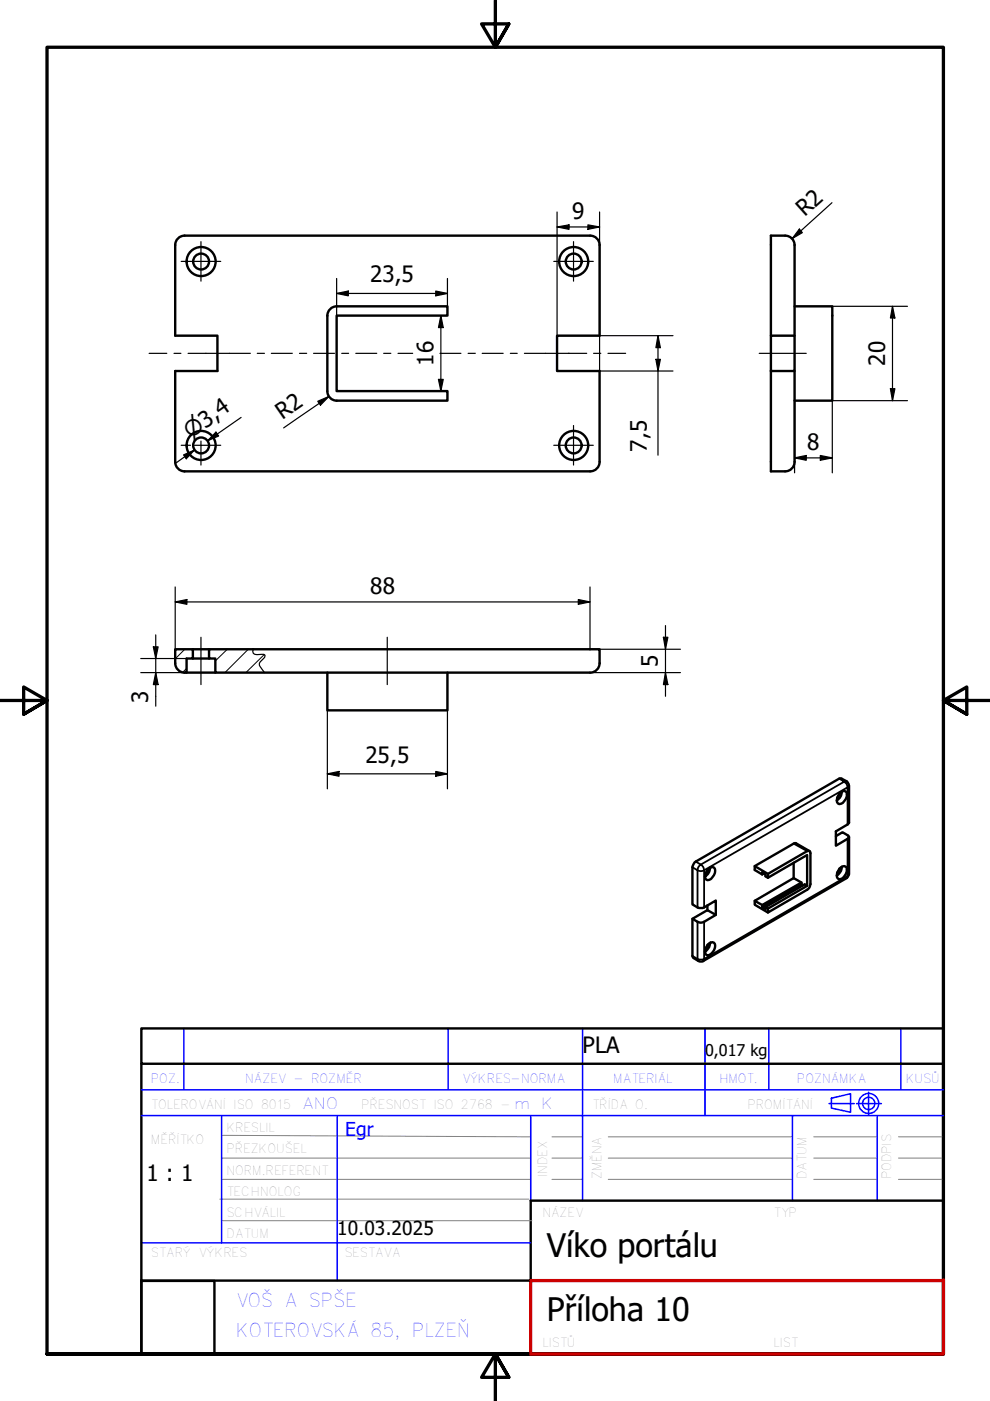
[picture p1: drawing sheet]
<svg xmlns="http://www.w3.org/2000/svg" width="210mm" height="297mm" viewBox="0 0 210 297" stroke-linecap="round" stroke-linejoin="round" font-family="sans-serif">
<path d="M39.2 137.7l-2.1 2M48.2 137.7l-2.5 2.4M52.6 137.7l-4.9 4.9M56 138.8l-3.9 3.8M39.6 141.7l-.9 .8" fill="none" stroke="#000" stroke-width=".21"/>
<g fill="none" stroke="#000" stroke-width=".51">
<path d="M39.1 50h86M39.1 50a2 2 0 0 0-2 1.9v19.3h9v7.5h-9v19.2M125.1 50a2 2 0 0 1 2 1.9v19.3h-9v7.5h9v19.2M166.4 50h-3v21.2M166.5 50a2 2 0 0 1 2 2v19.2M69.4 66.9a2 2 0 0 1 2-2h23.5v2h-23.5v16h23.5v2h-23.5a2 2 0 0 1-2-2M69.4 66.9v16M163.4 71.2h5.1v7.5h-5.1zM163.4 78.7v21.2h3M168.5 64.9h8v20h-8M168.5 78.7v19.2M37.1 97.9a2 2 0 0 0 2 2"/>
<path d="M39.1 99.9h86M127.1 97.9a2 2 0 0 1-2 2M168.5 97.9a2 2 0 0 1-2 2M40.9 137.7h3.4M40.9 139.6h3.4M39.1 142.6h.5v-3h1.3v-1.9h-3.8v2.9a2 2 0 0 0 2 2M39.6 142.6h6.1M69.4 142.6v8h25.5v-8M125.1 142.6h-79.4v-3h-1.4v-1.9h82.8v2.9a2 2 0 0 1-2 2M177.9 168.3a.95 .95 0 0 1 1.6-.2 2.07 2.07 0 0 1-1.6 2.4 .85 .85 0 0 1-.4-1.2zM178 168.3l-.5 .8M178.5 167.8a2.25 2.25 0 0 1-1.1 1.9"/>
<path d="M179.5 165.7l.3 .3 .2 .5M179.5 165.7l-1.1-.6h-.5l-30.6 17.8-.5 1v7.9a2.21 2.21 0 0 0 2.5 .6l2.5-1.5v3.1l-2.5 1.4a1.38 1.38 0 0 1-1.4 0l-1.1-.6 3.2-1.8 1.8 1M180 166.5v7.9l-.3 .4-2.5 1.5v3l2.5-1.5 .3-.3-.1-.3-1.3-.7-1.4 .8M180 177.5v7.8M146.8 194.8v7.9l.3 .4 1 .7M150 191.9v1.1M150.1 184.4l-.3 .6-.3 .2M150.6 199.9a2.25 2.25 0 0 1-1.1 1.9l.2 .6a1.01 1.01 0 0 0 1.4-.5 1.26 1.26 0 0 0 0-2.1 2.02 2.02 0 0 0-1.6 2M150.6 183.9a2.25 2.25 0 0 1-1.1 2 2.02 2.02 0 0 1 1.6-2.1l.3 .1a1.9 1.9 0 0 1-1.4 2.7l-.5-.4v-.3M160 191v.8l2.8 1.7M161.6 191.9l8.3-4.8v.4l-8.3 4.8zM161.9 185.2l-.3 .2v-.4l.7 .4v.4l.5 .3"/>
<path d="M162.3 192.3l.5 .3M162.8 185.3l8.6-4.9 .4 .2v.3v6.5a1.4 1.4 0 0 1-.7 1.2l-8.3 4.9v-.9l8.3-4.8v-6.5l-8.3 4.8zM162.8 185.3l-2.8-1.7v.9l1.6 .9M168.3 182.9v3.3M169.9 187.1l-1.6-.9-8.3 4.8 1.6 .9M169.9 187.5l.3 .2M171.1 187.8l-.5-.3-8.3 4.8v.4l-.7-.4M171.6 180.5l-3-1.8-8.6 4.9M177.9 184.3a.95 .95 0 0 1 1.6-.3 2.07 2.07 0 0 1-1.6 2.4l-.2-.1a1.54 1.54 0 0 1 .2-2zM178 184.1l-.1 .4-.4 .5M178.5 183.8a2.25 2.25 0 0 1-1.1 1.9M179.5 186.2l-30.4 17.6-.5 .1-.5-.1"/>
<path d="M180 185.3l-.2 .5-.3 .4M150.1 200.3l-.1 .3-.5 .6"/>
<circle cx="42.6" cy="55.5" r="1.68"/>
<circle cx="42.6" cy="55.5" r="3.1"/>
<circle cx="121.6" cy="55.5" r="3.1"/>
<circle cx="121.6" cy="55.5" r="1.68"/>
<circle cx="42.6" cy="94.4" r="1.68"/>
<circle cx="42.6" cy="94.4" r="3.1"/>
<circle cx="121.6" cy="94.4" r="3.1"/>
<circle cx="121.6" cy="94.4" r="1.68"/>
</g>
<path d="M53.7 137.7v.8a3.1 3.1 0 0 0 2.2 .2l.3 .2a2.19 2.19 0 0 1-1 1.4l-.2 .3a2.43 2.43 0 0 0 .9 1.8l.2 .2" fill="none" stroke="#000" stroke-width=".25"/>
<g fill="none" stroke="#000" stroke-width=".38">
<path d="M168.3 178.9l2.8 1.6M177.9 165.1l1.1 .6-30.4 17.6-1.1-.6M179.5 165.7h-.5a1.4 1.4 0 0 1 .7 1.2l.3-.4M179.7 174.8v-7.9l-30.4 17.6v7.9M179.7 177.8v7.9l-30.4 17.6v-7.9M146.8 183.9l1.1 .6M147.9 184.5v7.9M147.9 195.4v7.9M148.3 183.5l.3-.2a1.4 1.4 0 0 1 .7 1.2 1.38 1.38 0 0 1-1.4 0zM180 185.3l-.5 .9M146.8 202.7l1.1 .6M147.9 203.3l.3 .1 1.1-.1-.2 .5"/>
<path d="M147.9 203.3l.2 .5"/>
</g>
<path d="M105 0v10l-2.9-4.9h5.8l-2.9 4.9 2.9-4.9M0 148.5h10l-5-2.8v5.7l5-2.9-5 2.9M210 148.5h-10l5-2.8v5.7l-5-2.9 5 2.9M10 287.1v-277.1h190v277.1h-190h190M107.9 292l-2.9-4.9 2.9 4.9h-5.8l2.9-4.9v9.9" fill="none" stroke="#000" stroke-width=".7"/>
<!-- layer: 1_SILNA -->
<path d="M30 218h170v7.5h-170zM30 225.5v61.6h82.6M200 225.5v45.9M200 254.6h-87.5v16.9M30 271.6h15.5v15.5h-15.5zM30 271.5h82.6" fill="none" stroke="#000" stroke-width=".51"/>
<!-- layer: 2_SLABA -->
<g fill="none" stroke="#808080" stroke-width=".21">
<path d="M46.6 254.2h65.5M47 245.5h65.5M47 240.7l65.5 .3M47 250h65.5M47.2 258.8h65.6M117 241h6.5M117 245.5h6.5M117 250h6.5M129 241h39M129 245.5h39M129 250h39M172.5 241h13.5"/>
<path d="M172.5 245.5h13.5M172.5 250h13.5M190.5 241h9.5M190.5 245.5h9.5M190.5 250h9.5"/>
</g>
<!-- layer: 8_TEXTY -->
<g fill="none" stroke="#00f" stroke-width=".32">
<path d="M39 218v13.1M95 218v13.1M123.5 218v36.6M149.5 218v18.5M163 218v13.1M191 218v13.1M30 236.5h170M30 231.1h170M47 236.6v27M71.5 236.5v35M112.5 236.5v18.1M168 236.5v18.1"/>
<path d="M175.8 234h5.3M176.3 232.8l4-.9v3.9l-4-.9zM181.6 234h5.3M184.1 231.6v4.7M186 236.5v18.1M30 263.5h82.5"/>
<circle cx="184.2" cy="234" r="2.13"/>
<circle cx="184.2" cy="234" r="1.3"/>
</g>
<!-- layer: 3_TUCNA -->
<path d="M112.6 271.5h87.4M200 271.4v15.7h-87.5v-15.6" fill="none" stroke="#c00" stroke-width=".7"/>
<g fill="none" stroke="#000" stroke-width=".25">
<path d="M71.4 59v7.9M94.9 59v5.9M118.1 48.1l2.5-.4v.9zM118.1 48.1h9M118.1 44.9v10.5M118.1 55.5v19.4M124.7 47.7l2.4 .4-2.4 .5zM127.1 44.9v30M169.5 48.6l.6 .7-2.1 1.3zM176.4 43l-8.4 7.6M71.4 62.2l2.5-.5v1zM71.4 62.2h23.5"/>
<path d="M92.4 61.7l2.5 .5-2.5 .5zM93.5 66.9l.5 2.6h-1zM93.5 66.9v16M118.1 75v3.7M127.1 75v3.7h15.6M127.1 71.2h15.6M139.1 76.2h.9l-.5 2.5zM139.5 71.2l.5 2.5h-.9zM139.5 71.2v25.3M176.5 64.9h15.9M189.2 64.9l.5 2.5h-.9zM189.2 64.9v20"/>
<path d="M38.9 96.4l2.3-1-1.7 1.9zM41.2 95.4l-4.1 2.9M45.8 91.6l.6 .8-2.4 1.1zM51.1 88.5l-7.1 5 2-1.5M67.4 85.1l2.3-1-1.8 1.8zM69.7 84.1l-9.6 6.6M93 80.4h1l-.5 2.5zM168.5 97.1l2.4-.5v1zM168.5 97.1h8M168.5 84.9v15.4M173.9 96.6l2.6 .5-2.6 .5zM188.8 82.4h.9l-.5 2.5z"/>
<path d="M192.4 84.9h-15.9v15.4M29.8 139.6h9.8M32.5 137.1h1l-.5 2.5zM33 134.6v15.1M37.1 127.6l2.5-.5v1zM37.1 127.6h88M37.1 124.4v13.3M122.6 127.1l2.5 .5-2.5 .5zM125.1 124.4v13.3h19.2M140.7 135.1h.9l-.5 2.6zM141.1 132.6v15M29.8 142.6h9.8"/>
<path d="M33 142.6l.5 2.5h-1zM69.4 150.6v16.6M94.9 150.6v16.6M125.1 142.6h19.2M141.1 142.6l.5 2.5h-.9zM69.4 164.1l2.5-.5v1zM69.4 164.1h25.5M92.4 163.6l2.5 .5-2.5 .5z"/>
</g>
<g fill="#000">
<path d="M118.1 48.1l2.5-.4v.9zM124.7 47.7l2.4 .4-2.4 .5zM169.5 48.6l.6 .7-2.1 1.3zM71.4 62.2l2.5-.5v1zM92.4 61.7l2.5 .5-2.5 .5zM93.5 66.9l.5 2.6h-1zM139.1 76.2h.9l-.5 2.5zM139.5 71.2l.5 2.5h-.9zM189.2 64.9l.5 2.5h-.9zM38.9 96.4l2.3-1-1.7 1.9zM45.8 91.6l.6 .8-2.4 1.1zM67.4 85.1l2.3-1-1.8 1.8z"/>
<path d="M93 80.4h1l-.5 2.5zM168.5 97.1l2.4-.5v1zM173.9 96.6l2.6 .5-2.6 .5zM188.8 82.4h.9l-.5 2.5zM32.5 137.1h1l-.5 2.5zM37.1 127.6l2.5-.5v1zM122.6 127.1l2.5 .5-2.5 .5zM140.7 135.1h.9l-.5 2.6zM33 142.6l.5 2.5h-1zM141.1 142.6l.5 2.5h-.9zM69.4 164.1l2.5-.5v1zM92.4 163.6l2.5 .5-2.5 .5z"/>
</g>
<!-- layer: Osa (ISO) -->
<g fill="none" stroke="#000" stroke-width=".25">
<path d="M31.6 74.9h3.8M36.9 74.9h1.5M39.9 74.9h13.2M54.5 74.9h1.6M57.5 74.9h4.5M63.5 74.9h1.5M66.5 74.9h4.4M72.5 74.9h1.4M75.4 74.9h4.5M81.3 74.9h1.6M84.4 74.9h3.1M93.3 74.9h4.4"/>
<path d="M99.3 74.9h1.5M102.2 74.9h4.5M108.2 74.9h1.5M111.2 74.9h13.2M125.9 74.9h1.5M128.9 74.9h3.8M161 74.9h9.9M42.6 135.1v10M82.1 135.1v10"/>
</g>
<path d="M38.4 55.4h8.4M42.6 51.2v8.4M117.4 55.4h8.4M121.6 51.2v8.4M38.4 94.4h2M42.6 93.5v.9h-1.3M46.8 94.4h-4.2v4.2M117.4 94.4h8.4M121.6 90.2v8.4" fill="none" stroke="#000" stroke-width=".25"/>
<g font-size="6.9">
<text x="116" y="266.4">Víko portálu</text>
<text x="116" y="280.1">Příloha 10</text>
</g>
<g font-size="4.8">
<text x="121.3" y="46.5">9</text>
<text x="170.6" y="46.1" transform="rotate(-42 170.6 46.1)">R2</text>
<text x="78.5" y="59.8">23,5</text>
<text x="91.9" y="77.6" transform="rotate(-90 91.9 77.6)">16</text>
<text x="187.6" y="77.6" transform="rotate(-90 187.6 77.6)">20</text>
<text x="59.9" y="89" transform="rotate(-35 59.9 89)">R2</text>
<text x="137.2" y="95.7" transform="rotate(-90 137.2 95.7)">7,5</text>
<text x="171.1" y="95.5">8</text>
<text x="78.5" y="126">88</text>
<text x="139.5" y="141.5" transform="rotate(-90 139.5 141.5)">5</text>
<text x="31.4" y="149" transform="rotate(-90 31.4 149)">3</text>
<text x="77.5" y="161.7">25,5</text>
<text x="123.5" y="223.3">PLA</text>
<text x="31.1" y="250.3">1 : 1</text>
</g>
<text font-size="4.6" x="40.4" y="93.1" transform="rotate(-35 40.4 93.1)">⌀3,4</text>
<text font-size="4.1" fill="#00f" x="73.2" y="240.8">Egr</text>
<text font-size="4.1" x="71.5" y="261.9">10.03.2025</text>
<g font-size="4" fill="#00f">
<text x="50" y="277">VOŠ A SPŠE</text>
<text x="50" y="283.5">KOTEROVSKÁ 85, PLZEŇ</text>
</g>
<text font-size="3.4" x="149.5" y="223.8">0,017 kg</text>
<g font-size="3.3" fill="#00f">
<text x="64" y="235.1">ANO</text>
<text x="109" y="235.1">m K</text>
</g>
<g font-size="2.7" fill="#00f">
<text x="32" y="229.5">POZ.</text>
<text x="52" y="229.5">NÁZEV - ROZMĚR</text>
<text x="98" y="229.5">VÝKRES-NORMA</text>
<text x="130" y="229.5">MATERIÁL</text>
<text x="152.5" y="229.5">HMOT.</text>
<text x="169" y="229.5">POZNÁMKA</text>
<text x="192" y="229.5">KUSŮ</text>
</g>
<g font-size="2.7" fill="#808080">
<text x="32" y="235.1">TOLEROVÁNÍ ISO 8015</text>
<text x="76.6" y="235.1">PŘESNOST ISO 2768 -</text>
<text x="125.5" y="235.1">TŘÍDA O.</text>
<text x="158.5" y="235.1">PROMÍTÁNÍ</text>
<text x="32" y="242.6">MĚŘÍTKO</text>
<text x="48" y="244.5">PŘEZKOUŠEL</text>
<text x="48" y="240">KRESLIL</text>
<text x="48" y="249">NORM.REFERENT</text>
<text x="116" y="249.5" transform="rotate(-90 116 249.5)">INDEX</text>
<text x="127.5" y="250" transform="rotate(-90 127.5 250)">ZMĚNA</text>
<text x="171" y="250" transform="rotate(-90 171 250)">DATUM</text>
<text x="48" y="253.5">TECHNOLOG</text>
<text x="48" y="262.6">DATUM</text>
<text x="48" y="258">SCHVÁLIL</text>
<text x="115" y="258">NÁZEV</text>
<text x="164" y="258">TYP</text>
<text x="32" y="266.6">STARÝ VÝKRES</text>
<text x="73" y="266.6">SESTAVA</text>
</g>
</svg>
